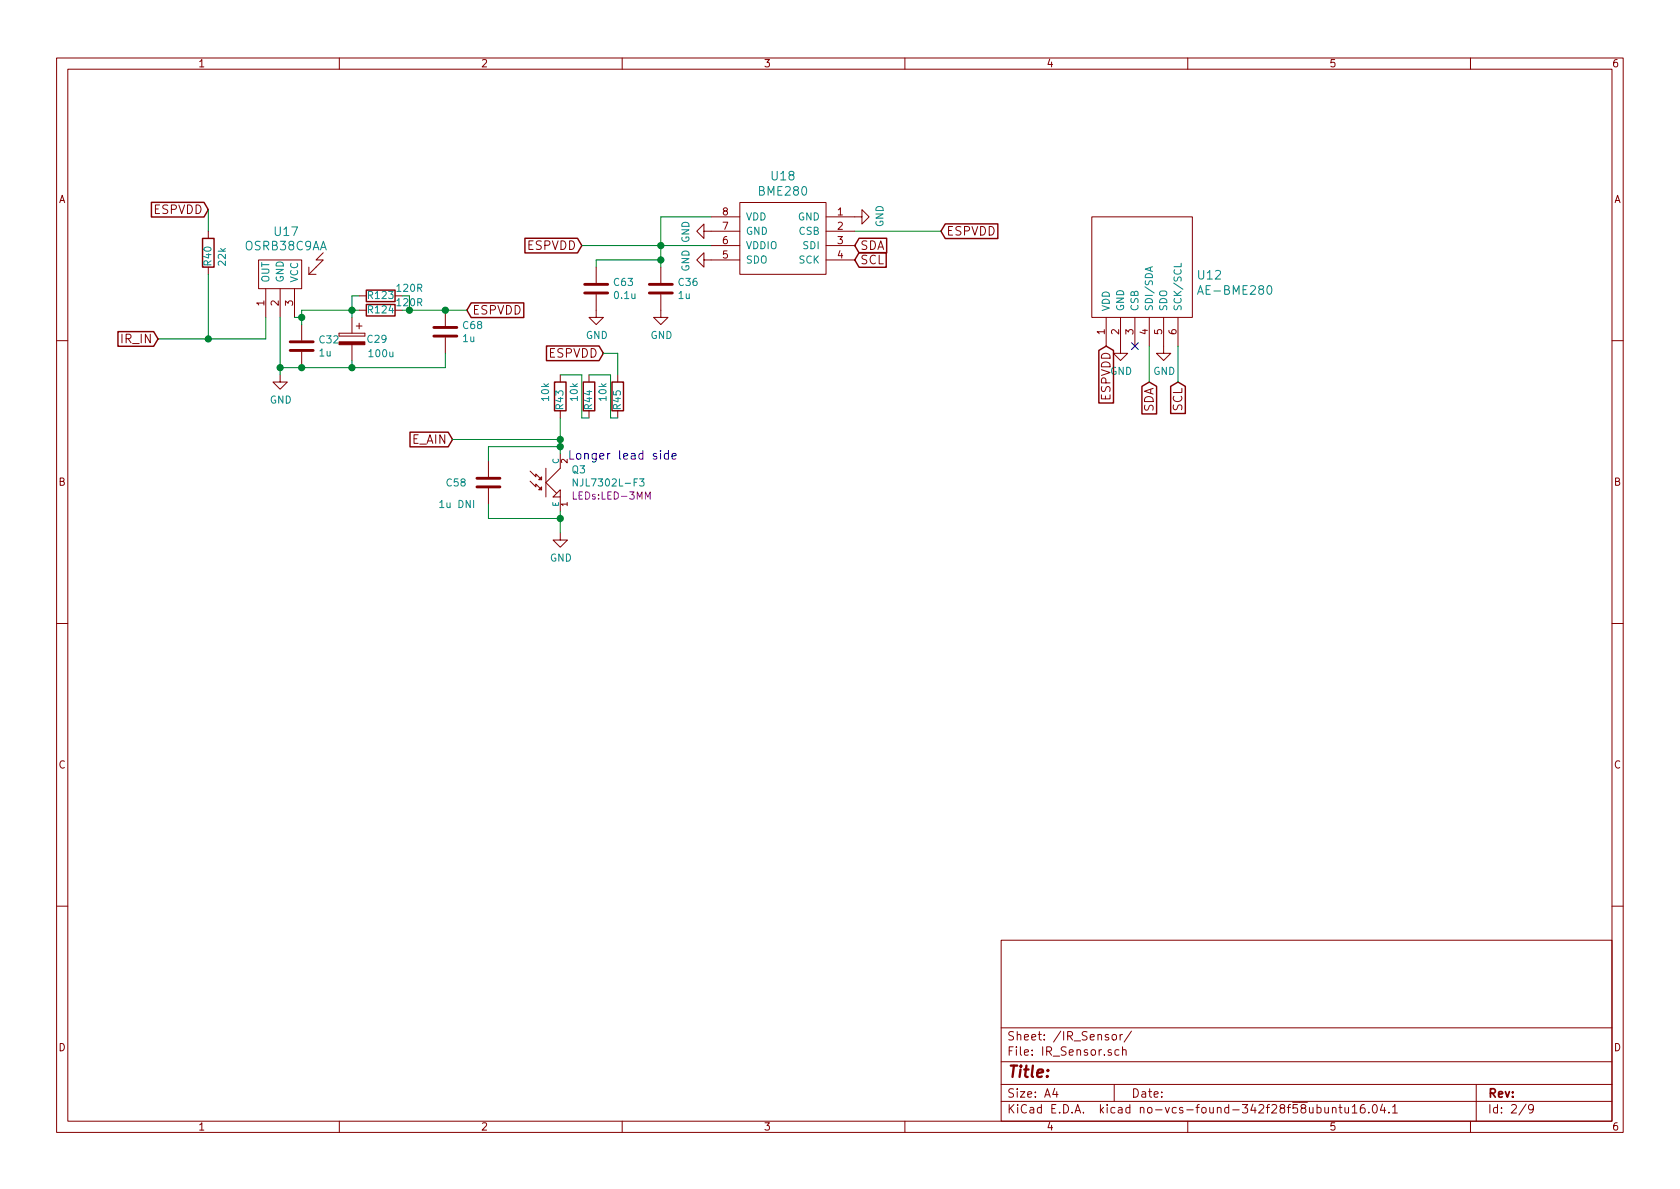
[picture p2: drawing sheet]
<svg xmlns="http://www.w3.org/2000/svg" width="297mm" height="210mm" viewBox="0 0 297 210" stroke-linecap="round" stroke-linejoin="round" font-family="sans-serif">
<g fill="none" stroke="#840000" stroke-width=".18">
<path d="M10 10.3h277v189.9h-277zM12 12.2h273v186.1h-273zM60 10.3v1.9M110 10.3v1.9M160 10.3v1.9M210 10.3v1.9M260 10.3v1.9M125.7 38.3h5.1M130.8 35.8h15.2v12.7h-15.2zM146 38.3h6.4v-1.2l1.3 1.2-1.3 1.3v-1.3M193 38.3h17.8v17.8h-17.8zM36.8 40.9v1.3"/>
<path d="M36.8 47.2v1.3M45.7 46h7.6v5h-7.6zM47 51v5.1M49.5 51v5.1M52.1 51v5.1M53.3 57.4v2.8M54.6 47.2v1.3M54.6 48.5h1.3M57.1 44.7l-1.2 1.3h1.2l-2.5 2.5M59.9 59.4h4.6zM59.9 58.9h4.6zM62.2 56.1v2.8"/>
<path d="M63 57.7h1M63.5 52.3h1.3M63.5 54.9h1.3M63.5 57.1v1.1M69.8 54.9h1.3M78.7 54.9v2.8M78.7 59.7v2.8M105.4 52.1v4h1.3l-1.3 1.3-1.3-1.3h1.3M105.4 47.2v2.8M116.8 52.1v4h1.3l-1.3 1.3-1.2-1.3h1.2M116.8 47.2v2.8M124.5 40.9v-1.3l-1.3 1.3 1.3 1.3v-1.3h6.3"/>
<path d="M124.5 46v-1.3l-1.3 1.3 1.3 1.2v-1.2h6.3M125.7 43.4h5.1M146 40.9h5.1M146 43.4h5.1M146 46h5.1M195.6 56.1v5.1M198.1 56.1v6.4h1.3l-1.3 1.2-1.3-1.2h1.3M200.7 56.1v5.1M203.2 56.1v5.1M205.7 56.1v6.4h1.3l-1.3 1.2-1.2-1.2h1.2M208.3 56.1v5.1M10 60.2h2"/>
<path d="M49.5 66.3v1.3h1.3l-1.3 1.2-1.2-1.2h1.2M53.3 62.2v2.8M62.2 61v2.7M99.1 66.3v1.3M99.1 72.6v1.3M104.1 66.3v1.3M104.1 72.6v1.3M109.2 66.3v1.3M109.2 72.6v1.3M285 60.2h2M86.4 81.5v2.8M86.4 86.4v2.7"/>
<path d="M93.7 85.1l1 1v-.5l1.1 1M93.7 83.3l1 1v-.5l1.1 1M95.2 86.6l.6-.5v.5zM95.2 84.8l.6-.5v.5zM96.5 82.8v5.1M99.1 94.2v1.3h1.2l-1.2 1.3-1.3-1.3h1.3M99.1 86.6v1.3h-1.3zM99.1 80.3v2.5l-2.6 2.5 1.9 1.9M99.1 87.9v2.5M10 110.3h2M285 110.3h2M10 160.2h2"/>
<path d="M177 166.3h108v32h-108zM285 160.2h2M60 198.3v1.9M110 198.3v1.9M160 198.3v1.9M177 194.8h108M177 191.8h108M177 187.8h108M177 181.8h108M186.5 192.5l-.4 1h1M186.8 193v1M196.7 183.1l.2-.2 .4 .2v.7l-.2 .1-.4-.1z"/>
<path d="M197 191.8v3M197.8 185.7l-.4-.1-.3 .3 .1 .6 .2 .1 .4-.1M198 182.9v1M198.5 185.7l.2-.1 .4 .1v.9M198.5 182.9l-.5 .3M198.5 185.1v1.5M200.1 182.3l-1.3 2M210 198.3v1.9M232.9 195.9l.4-.1 .3 .3-.1 .6-.2 .1-.4-.1M232.9 195.3v1.5M234.2 195.8l.1 .9 .3 .1 .3-.1M234.9 195.8v1"/>
<path d="M235.6 196l.2-.2 .3 .1 .1 .9M235.6 195.8v1M236.7 195.8h.6M236.9 195.3v1.3l.4 .2M237.8 195.8v.8a.37 .37 0 0 0 .6 .1M238.4 195.8v1M239.1 195.8l.4-.5v1.5M239.1 196.8h.8M241.2 195.3a.59 .59 0 0 0-.7 .7v.5l.1 .2 .5 .1 .2-.1 .1-.5-.2-.2-.4-.1-.3 .3M242 196.7v.1M242.8 195.5l.2-.2a.8 .8 0 0 1 .5 .8 .8 .8 0 0 1-.5 .7l-.2-.1-.2-.4zM244.4 195.2l-.3 1.1h.9"/>
<path d="M244.8 195.8v1M245.6 196.7v.1M246.2 195.8l.4-.5v1.5M246.2 196.8h.9M260 198.3v1.9M261 191.8v6.5M269.8 195.2l-1.2 2M271.1 196l-.3 .3-.4-.1-.1-.2v-.4l.1-.2 .4-.1 .2 .2a1.19 1.19 0 0 1-.2 1.2l-.4 .1"/>
</g>
<path d="M203.4 47.3v.6M203.8 47.2l-1.3 .4 1.3 .4M208.8 46.6v.6h-1.2M224.2 50.6l.3-.1a.97 .97 0 0 1 0 1.5 .84 .84 0 0 1-.3-1.4zM102.1 84.7v1.2l-.8-1.2v1.2M113.1 84.7h.8l-.5 .5 .4 .1v.5l-.2 .1-.5-.1" fill="none" stroke="#008484" stroke-width=".18"/>
<g fill="none" stroke="#840000" stroke-width=".25">
<path d="M26.8 35.8h9.3l.7 1.3-.7 1.3h-9.3zM167.1 39.6h9.3v2.6h-9.3l-.7-1.3zM20.9 58.6h6.3l.7 1.3-.7 1.3h-6.3zM35.8 42.2h2v5h-2zM64.8 51.3h5v2h-5zM64.8 53.8h5v2.1h-5zM83.3 53.6h9.3v2.6h-9.3l-.8-1.3zM92.8 42.1h9.3l.8 1.3-.8 1.3h-9.3zM151.9 42.1h4.9v2.6h-4.9l-.8-1.3zM151.9 44.7h4.8v2.6h-4.8l-.8-1.3zM72.5 76.4h6.7l.8 1.3-.8 1.3h-6.7zM96.6 61.2h9.3l.8 1.3-.8 1.3h-9.3z"/>
<path d="M98 67.6h2.1v5h-2.1zM103.1 67.6h2.1v5h-2.1zM108.2 67.6h2v5h-2zM194.3 62l1.3-.8 1.3 .8v9.3h-2.6zM201.9 68.3l1.3-.7 1.3 .7v4.9h-2.6zM207 68.3l1.3-.7 1.3 .7v4.8h-2.6z"/>
</g>
<path d="M200.1 60.6l1.2 1.2M201.3 60.6l-1.2 1.2" fill="none" stroke="#000084" stroke-width=".18"/>
<path d="M76.7 59.4h4.1M76.7 57.9h4.1M103.4 51.8h4M103.4 50.3h4M114.8 51.8h4.1M114.8 50.3h4.1M51.3 62h4.1M51.3 60.4h4.1M84.3 86.1h4.1M84.3 84.6h4.1" fill="none" stroke="#840000" stroke-width=".51"/>
<g fill="none" stroke="#008400" stroke-width=".18">
<path d="M36.8 37.1v3.8M125.7 38.3h-8.9v8.9M36.8 48.5v11.4M47 56.1v3.8h-19.1M49.5 56.1v10.2M52.1 56.1h1.2M63.5 54.9h-10.2v2.5M63.5 52.3h-1.3v3.8M71.1 54.9h11.4M72.4 52.3v2.6M102.9 43.4h22.8M116.8 46h-11.4v1.2"/>
<path d="M151.1 40.9h15.3M62.2 63.7v1.3M78.7 62.5v2.5h-29.2M80 77.7h19.1M99.1 73.9v6.4M99.1 79h-12.7v2.5M99.1 66.3h3.8v7.6h1.2M104.1 66.3h3.8v7.6h1.3M106.7 62.5h2.5v3.8M203.2 61.2v6.4M208.3 61.2v6.4M86.4 89.1v2.6h12.7"/>
<path d="M99.1 90.4v3.8"/>
</g>
<g fill="#008400" stroke="#008400" stroke-width=".25">
<circle cx="36.8" cy="59.9" r=".51"/>
<circle cx="53.3" cy="56.1" r=".51"/>
<circle cx="49.5" cy="65" r=".51"/>
<circle cx="116.8" cy="43.4" r=".51"/>
<circle cx="99.1" cy="91.7" r=".51"/>
<circle cx="99.1" cy="79" r=".51"/>
<circle cx="99.1" cy="77.7" r=".51"/>
<circle cx="116.8" cy="46" r=".51"/>
<circle cx="53.3" cy="65" r=".51"/>
<circle cx="62.2" cy="54.9" r=".51"/>
<circle cx="72.4" cy="54.9" r=".51"/>
<circle cx="62.2" cy="65" r=".51"/>
<circle cx="78.7" cy="54.9" r=".51"/>
</g>
<path d="M114.1 88.3v-1.3l.5 .9 .4-.9v1.3" fill="none" stroke="#840084" stroke-width=".18"/>
<path d="M116.8 79.7v.1M118.2 79.7v1.5M116.8 80.2v1M118.2 80.3l-.5-.1-.3 .3v.4l.2 .2h.6M118.8 80.7l.8-.2-.1-.2-.5-.1-.2 .2 .1 .7h.6" fill="none" stroke="#0000c2" stroke-width=".18"/>
<path d="M59.9 60.4h4.6v.6h-4.6z" fill="#840000" stroke="#840000" stroke-width=".18"/>
<text font-size="2.8" fill="#840000" x="178" y="190.5">Title:</text>
<g font-size="2.1" fill="#008484">
<text x="134.3" y="34.6">BME280</text>
<text x="136.5" y="31.9">U18</text>
<text x="48.6" y="41.7">U17</text>
<text x="43.4" y="44.3">OSRB38C9AA</text>
<text x="211.9" y="49.4">U12</text>
<text x="212.4" y="52.1">AE-BME280</text>
</g>
<g font-size="2.1" fill="#840000">
<text x="27.2" y="37.8">ESPVDD</text>
<text x="167.3" y="41.7">ESPVDD</text>
<text x="93.2" y="44.2">ESPVDD</text>
<text x="152" y="44.2">SDA</text>
<text x="152" y="46.7">SCL</text>
<text x="83.5" y="55.6">ESPVDD</text>
<text x="21.6" y="60.7">IR_IN</text>
<text x="97" y="63.2">ESPVDD</text>
<text x="196.3" y="70.9" transform="rotate(-90 196.3 70.9)">ESPVDD</text>
<text x="204" y="72.9" transform="rotate(-90 204 72.9)">SDA</text>
<text x="209" y="72.7" transform="rotate(-90 209 72.7)">SCL</text>
<text x="72.8" y="78.5">E_AIN</text>
<text x="178" y="184">Sheet: /IR_Sensor/</text>
<text x="178" y="186.7">File: IR_Sensor.sch</text>
<text x="178" y="196.9">KiCad E.D.A. kicad no-vcs-found-342f28f58ubuntu16.04.1</text>
<text x="178" y="194.1">Size: A4</text>
<text x="200" y="194.1">Date:</text>
<text x="263" y="194.1">Rev:</text>
<text x="263" y="196.9">Id: 2/9</text>
</g>
<text font-size="2.1" fill="#0000c2" x="100.3" y="81.3">Longer lead side</text>
<g font-size="1.8" fill="#840000">
<text x="35" y="11.9">1</text>
<text x="85" y="11.9">2</text>
<text x="135" y="11.9">3</text>
<text x="185" y="11.9">4</text>
<text x="235" y="11.9">5</text>
<text x="285" y="11.9">6</text>
<text x="10.4" y="35.9">A</text>
<text x="285.4" y="35.9">A</text>
<text x="127.8" y="40.6">7</text>
<text x="127.8" y="38.1">8</text>
<text x="148.1" y="38.1">1</text>
<text x="148.1" y="40.6">2</text>
<text x="127.8" y="45.7">5</text>
<text x="127.8" y="43.2">6</text>
<text x="148.1" y="43.2">3</text>
<text x="148.1" y="45.7">4</text>
<text x="46.7" y="54.1" transform="rotate(-90 46.7 54.1)">1</text>
<text x="49.3" y="54.1" transform="rotate(-90 49.3 54.1)">2</text>
<text x="51.8" y="54.1" transform="rotate(-90 51.8 54.1)">3</text>
<text x="195.3" y="59.2" transform="rotate(-90 195.3 59.2)">1</text>
<text x="197.9" y="59.2" transform="rotate(-90 197.9 59.2)">2</text>
<text x="200.4" y="59.2" transform="rotate(-90 200.4 59.2)">3</text>
<text x="202.9" y="59.2" transform="rotate(-90 202.9 59.2)">4</text>
<text x="205.5" y="59.2" transform="rotate(-90 205.5 59.2)">5</text>
<text x="208" y="59.2" transform="rotate(-90 208 59.2)">6</text>
<text x="56.5" y="60.7">C32</text>
<text x="10.4" y="85.9">B</text>
<text x="285.4" y="85.9">B</text>
<text x="10.4" y="135.9">C</text>
<text x="285.4" y="135.9">C</text>
<text x="10.4" y="185.9">D</text>
<text x="285.4" y="185.9">D</text>
<text x="35" y="199.9">1</text>
<text x="85" y="199.9">2</text>
<text x="135" y="199.9">3</text>
<text x="185" y="199.9">4</text>
<text x="235" y="199.9">5</text>
<text x="285" y="199.9">6</text>
</g>
<g font-size="1.8" fill="#008484">
<text x="131.8" y="41.5">GND</text>
<text x="131.8" y="39">VDD</text>
<text x="141.1" y="39">GND</text>
<text x="141.3" y="41.5">CSB</text>
<text x="156.2" y="40.2" transform="rotate(-90 156.2 40.2)">GND</text>
<text x="37.4" y="46.9" transform="rotate(-90 37.4 46.9)">R40</text>
<text x="39.9" y="46.9" transform="rotate(-90 39.9 46.9)">22k</text>
<text x="121.9" y="43" transform="rotate(-90 121.9 43)">GND</text>
<text x="131.8" y="46.6">SDO</text>
<text x="131.8" y="44.1">VDDIO</text>
<text x="141.3" y="46.6">SCK</text>
<text x="142.1" y="44.1">SDI</text>
<text x="47.6" y="50" transform="rotate(-90 47.6 50)">OUT</text>
<text x="50.2" y="50" transform="rotate(-90 50.2 50)">GND</text>
<text x="52.7" y="50" transform="rotate(-90 52.7 50)">VCC</text>
<text x="65.2" y="52.9">R123</text>
<text x="70.3" y="51.6">120R</text>
<text x="108.6" y="50.6">C63</text>
<text x="108.7" y="52.9">0.1u</text>
<text x="120" y="52.9">1u</text>
<text x="120" y="50.6">C36</text>
<text x="121.9" y="48.1" transform="rotate(-90 121.9 48.1)">GND</text>
<text x="65.2" y="55.4">R124</text>
<text x="81.9" y="58.2">C68</text>
<text x="103.6" y="59.9">GND</text>
<text x="115" y="59.9">GND</text>
<text x="196.2" y="55.1" transform="rotate(-90 196.2 55.1)">VDD</text>
<text x="198.8" y="55.1" transform="rotate(-90 198.8 55.1)">GND</text>
<text x="201.3" y="55.1" transform="rotate(-90 201.3 55.1)">CSB</text>
<text x="203.8" y="55.1" transform="rotate(-90 203.8 55.1)">SDI/SDA</text>
<text x="206.4" y="55.1" transform="rotate(-90 206.4 55.1)">SDO</text>
<text x="208.9" y="55.1" transform="rotate(-90 208.9 55.1)">SCK/SCL</text>
<text x="56.5" y="63">1u</text>
<text x="65" y="60.6">C29</text>
<text x="65.4" y="63.2">100u</text>
<text x="81.9" y="60.5">1u</text>
<text x="47.7" y="71.4">GND</text>
<text x="97.1" y="70.8" transform="rotate(-90 97.1 70.8)">10k</text>
<text x="102.2" y="70.8" transform="rotate(-90 102.2 70.8)">10k</text>
<text x="107.2" y="70.8" transform="rotate(-90 107.2 70.8)">10k</text>
<text x="196.3" y="66.3">GND</text>
<text x="203.9" y="66.3">GND</text>
<text x="99.6" y="72.4" transform="rotate(-90 99.6 72.4)">R43</text>
<text x="104.7" y="72.4" transform="rotate(-90 104.7 72.4)">R44</text>
<text x="109.8" y="72.4" transform="rotate(-90 109.8 72.4)">R45</text>
<text x="101.2" y="83.7">Q3</text>
<text x="78" y="89.8">1u DNI</text>
<text x="79" y="86">C58</text>
<text x="102.1" y="86">NJL7302L-F3</text>
<text x="97.2" y="99.3">GND</text>
</g>
<text font-size="1.8" fill="#008400" x="70.3" y="54.1">120R</text>
<text font-size="1.8" fill="#840084" x="101.6" y="88.3">LEDs:LED-3MM</text>
<g font-size="1.4" fill="#008484">
<text x="98.8" y="82" transform="rotate(-90 98.8 82)">C</text>
<text x="98.8" y="89.6" transform="rotate(-90 98.8 89.6)">E</text>
</g>
<g font-size="1.4" fill="#840000">
<text x="100.3" y="81.9" transform="rotate(-90 100.3 81.9)">2</text>
<text x="100.3" y="89.5" transform="rotate(-90 100.3 89.5)">1</text>
</g>
</svg>
